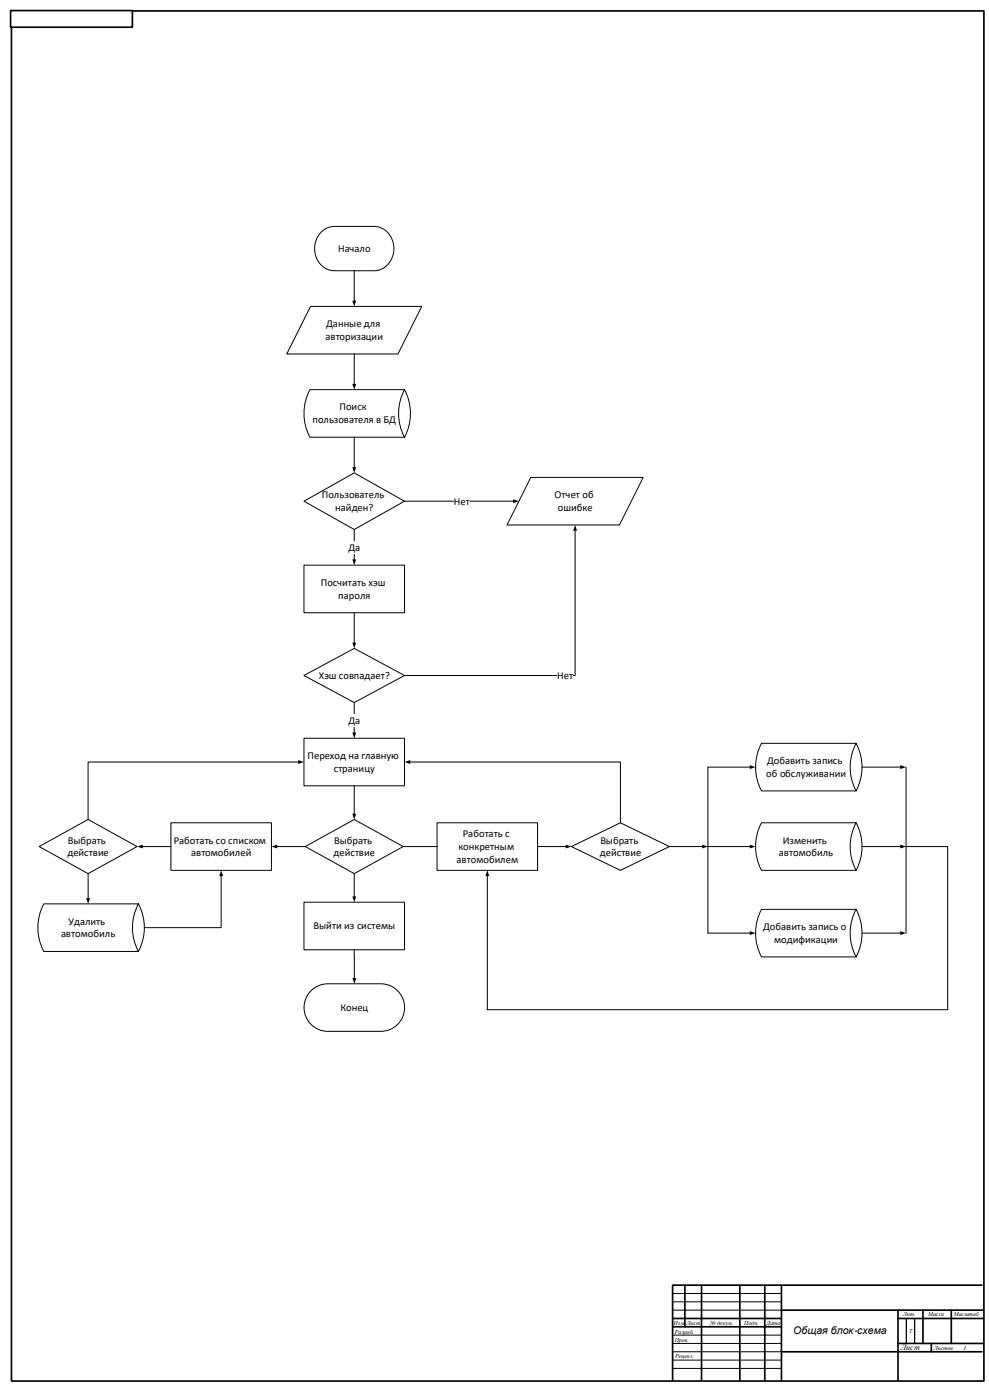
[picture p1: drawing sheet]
<svg xmlns="http://www.w3.org/2000/svg" width="594mm" height="841mm" viewBox="0 0 594 841" stroke-linecap="round" stroke-linejoin="round" font-family="sans-serif">
<g fill="none" stroke="#000" stroke-width="1">
<path d="M7 7h584v823h-584zM411 772v25M421 772v57M444 772v57M459 772v57M469 772v57M590 772h-186v57M404 797h65M404 792h65M469 787h121M539 792h51M539 787v42"/>
<path d="M554 787v20M571 787v20M469 812h121M539 807h51M559 807v5"/>
</g>
<path d="M404 777h65M404 782h65M404 787h65M544 792v15M549 792v15M404 802h65M404 807h65M404 812h65M404 817h65M404 822h65" fill="none" stroke="#000" stroke-width=".6"/>
<path d="M6 6h74v10h-74z" fill-rule="evenodd" fill="#fff"/>
<path d="M6 6h74v10h-74z" fill="none" stroke="#000" stroke-width="1"/>
<g fill="#fff">
<path d="M62 467v10z" fill-rule="evenodd"/>
<path d="M193 139l3-2 4-1h25a13 13 0 0 1 12 13 13 13 0 0 1-12 14h-24a14 14 0 0 1-12-9 14 14 0 0 1 4-15z" fill-rule="evenodd"/>
</g>
<path d="M193 139l3-2 4-1h25a13 13 0 0 1 12 13 13 13 0 0 1-12 14h-24a14 14 0 0 1-12-9 14 14 0 0 1 4-15z" fill="none" stroke="#000" stroke-width=".6"/>
<path d="M186 184h67l-14 29h-67z" fill-rule="evenodd" fill="#fff"/>
<path d="M213 163v18M186 184h67l-14 29h-67z" fill="none" stroke="#000" stroke-width=".6"/>
<path d="M212 181h2l-1 3z" fill="#000"/>
<path d="M186 234h57a30 30 0 0 1 0 29h-57a30 30 0 0 1 0-29z" fill-rule="evenodd" fill="#fff"/>
<path d="M186 234h57a30 30 0 0 1 0 29h-57a30 30 0 0 1 0-29zM243 234a30 30 0 0 0 0 29" fill="none" stroke="#000" stroke-width=".6"/>
<path d="M183 301l30-17 30 17-30 17z" fill-rule="evenodd" fill="#fff"/>
<path d="M183 301l30-17 30 17-30 17z" fill="none" stroke="#000" stroke-width=".6"/>
<path d="M183 339h60v29h-60z" fill-rule="evenodd" fill="#fff"/>
<path d="M183 339h60v29h-60z" fill="none" stroke="#000" stroke-width=".6"/>
<path d="M183 406l30-17 30 17-30 16z" fill-rule="evenodd" fill="#fff"/>
<path d="M183 406l30-17 30 17-30 16z" fill="none" stroke="#000" stroke-width=".6"/>
<path d="M183 443h60v29h-60z" fill-rule="evenodd" fill="#fff"/>
<path d="M183 443h60v29h-60z" fill="none" stroke="#000" stroke-width=".6"/>
<path d="M183 509l30-17 29 17-29 16z" fill-rule="evenodd" fill="#fff"/>
<path d="M183 509l30-17 29 17-29 16z" fill="none" stroke="#000" stroke-width=".6"/>
<path d="M103 494h60v29h-60z" fill-rule="evenodd" fill="#fff"/>
<path d="M103 494h60v29h-60z" fill="none" stroke="#000" stroke-width=".6"/>
<path d="M262 494h61v29h-61z" fill-rule="evenodd" fill="#fff"/>
<path d="M262 494h61v29h-61z" fill="none" stroke="#000" stroke-width=".6"/>
<path d="M24 509l29-17 29 17-29 16z" fill-rule="evenodd" fill="#fff"/>
<path d="M24 509l29-17 29 17-29 16z" fill="none" stroke="#000" stroke-width=".6"/>
<path d="M343 509l30-15 29 15-29 14z" fill-rule="evenodd" fill="#fff"/>
<path d="M343 509l30-15 29 15-29 14z" fill="none" stroke="#000" stroke-width=".6"/>
<path d="M187 595l4-3 4-1h34a14 14 0 0 1 14 14 14 14 0 0 1-14 15h-32a14 14 0 0 1-13-10 14 14 0 0 1 3-15z" fill-rule="evenodd" fill="#fff"/>
<path d="M213 213v18M213 263v18M213 318v18M187 595l4-3 4-1h34a14 14 0 0 1 14 14 14 14 0 0 1-14 15h-32a14 14 0 0 1-13-10 14 14 0 0 1 3-15z" fill="none" stroke="#000" stroke-width=".6"/>
<path d="M212 231h2l-1 3zM212 281h2l-1 3zM212 336h2l-1 3z" fill="#000"/>
<path d="M209 325h7v8h-7z" fill-rule="evenodd" fill="#fff"/>
<path d="M213 368v18M213 422v18" fill="none" stroke="#000" stroke-width=".6"/>
<path d="M212 386h2l-1 3zM212 440h2l-1 3z" fill="#000"/>
<path d="M209 429h7v8h-7z" fill-rule="evenodd" fill="#fff"/>
<path d="M213 472v17M85 509h18M323 509h17" fill="none" stroke="#000" stroke-width=".6"/>
<path d="M212 489h2l-1 3zM82 509l4-2v3zM340 507l3 2-3 1z" fill="#000"/>
<path d="M26 543h57a30 30 0 0 1 0 29h-57a30 30 0 0 1 0-29z" fill-rule="evenodd" fill="#fff"/>
<path d="M179 458h-126v34M246 458h127v36M53 525v15M133 526v31h-46M26 543h57a30 30 0 0 1 0 29h-57a30 30 0 0 1 0-29zM83 543a30 30 0 0 0 0 29" fill="none" stroke="#000" stroke-width=".6"/>
<path d="M179 457l4 1-4 1zM243 458l3-1v2zM52 539h2l-1 4zM133 523l1 3h-2z" fill="#000"/>
<path d="M457 447h57a30 30 0 0 1 0 28h-57a30 30 0 0 1 0-28z" fill-rule="evenodd" fill="#fff"/>
<path d="M457 447h57a30 30 0 0 1 0 28h-57a30 30 0 0 1 0-28zM514 447a30 30 0 0 0 0 28" fill="none" stroke="#000" stroke-width=".6"/>
<path d="M457 494h57a30 30 0 0 1 0 29h-57a30 30 0 0 1 0-29z" fill-rule="evenodd" fill="#fff"/>
<path d="M457 494h57a30 30 0 0 1 0 29h-57a30 30 0 0 1 0-29zM514 494a30 30 0 0 0 0 29" fill="none" stroke="#000" stroke-width=".6"/>
<path d="M457 546h57a30 30 0 0 1 0 29h-57a30 30 0 0 1 0-29z" fill-rule="evenodd" fill="#fff"/>
<path d="M457 546h57a30 30 0 0 1 0 29h-57a30 30 0 0 1 0-29zM514 546a30 30 0 0 0 0 29" fill="none" stroke="#000" stroke-width=".6"/>
<path d="M319 287h67l-14 28h-68z" fill-rule="evenodd" fill="#fff"/>
<path d="M319 287h67l-14 28h-68zM243 301h65" fill="none" stroke="#000" stroke-width=".6"/>
<path d="M308 300l4 1-4 1z" fill="#000"/>
<path d="M272 297h10v8h-10z" fill-rule="evenodd" fill="#fff"/>
<path d="M345 319v87h-102" fill="none" stroke="#000" stroke-width=".6"/>
<path d="M345 315l2 4h-3z" fill="#000"/>
<g fill="#fff">
<path d="M335 402h9v8h-9z" fill-rule="evenodd"/>
<path d="M183 542h60v29h-60z" fill-rule="evenodd"/>
</g>
<g fill="none" stroke="#000" stroke-width=".6">
<path d="M451 461h-26v100h26M518 461h23M544 461v100M166 509h17M242 509h20M402 509h20M425 509h26M518 509h23M544 509h25v98h-276v-81M213 525v14M183 542h60v29h-60zM213 571v17"/>
<path d="M518 561h23"/>
</g>
<path d="M450 460l4 1-4 1zM541 460l3 1-3 1zM163 509l3-2v3zM422 507l3 2-3 1zM450 507l4 2-4 1zM541 507l3 2-3 1zM212 538h2l-1 4zM293 523l1 3h-2zM450 559l4 2-4 1zM541 559l3 2-3 1zM212 587h2l-1 4z" fill="#000"/>
<g font-size="6.4">
<text x="196" y="196">Данные для</text>
<text x="185" y="456">Переход на главную</text>
<text x="41" y="507">Выбрать</text>
<text x="104" y="507">Работать со списком</text>
<text x="201" y="507">Выбрать</text>
<text x="361" y="507">Выбрать</text>
<text x="470" y="507">Изменить</text>
<text x="275" y="511">конкретным</text>
<text x="37" y="563">автомобиль</text>
</g>
<g font-size="6.3">
<text x="203" y="151">Начало</text>
<text x="195" y="204">авторизации</text>
<text x="204" y="247">Поиск</text>
<text x="188" y="254">пользователя в БД</text>
<text x="193" y="299">Пользователь</text>
<text x="333" y="299">Отчет об</text>
<text x="273" y="303">Нет</text>
<text x="201" y="307">найден?</text>
<text x="335" y="307">ошибке</text>
<text x="209" y="331">Да</text>
<text x="193" y="352">Посчитать хэш</text>
<text x="203" y="360">пароля</text>
<text x="191" y="408">Хэш совпадает?</text>
<text x="335" y="408">Нет</text>
<text x="209" y="435">Да</text>
<text x="461" y="459">Добавить запись</text>
<text x="200" y="464">страницу</text>
<text x="460" y="467">об обслуживании</text>
<text x="278" y="503">Работать с</text>
<text x="40" y="514">действие</text>
<text x="115" y="514">автомобилей</text>
<text x="200" y="514">действие</text>
<text x="360" y="514">действие</text>
<text x="468" y="514">автомобиль</text>
<text x="274" y="518">автомобилем</text>
<text x="41" y="555">Удалить</text>
<text x="188" y="558">Выйти из системы</text>
<text x="458" y="559">Добавить запись о</text>
<text x="465" y="566">модификации</text>
<text x="204" y="607">Конец</text>
<text x="476" y="802">Общая блок-схема</text>
</g>
<text font-size="4.9" x="541" y="811">Лист</text>
<g font-size="3.6">
<text x="542" y="791">Лит.</text>
<text x="557" y="791">Масса</text>
<text x="573" y="791">Масштаб</text>
<text x="405" y="796">Изм.</text>
<text x="412" y="796">Лист</text>
<text x="431" y="796">докум.</text>
<text x="447" y="796">Подп.</text>
<text x="460" y="796">Дата</text>
<text x="405" y="801">Разраб.</text>
<text x="546" y="801">Т</text>
<text x="405" y="806">Пров.</text>
<text x="406" y="816">Реценз.</text>
<text x="561" y="811">Листов</text>
<text x="579" y="811">1</text>
</g>
</svg>
